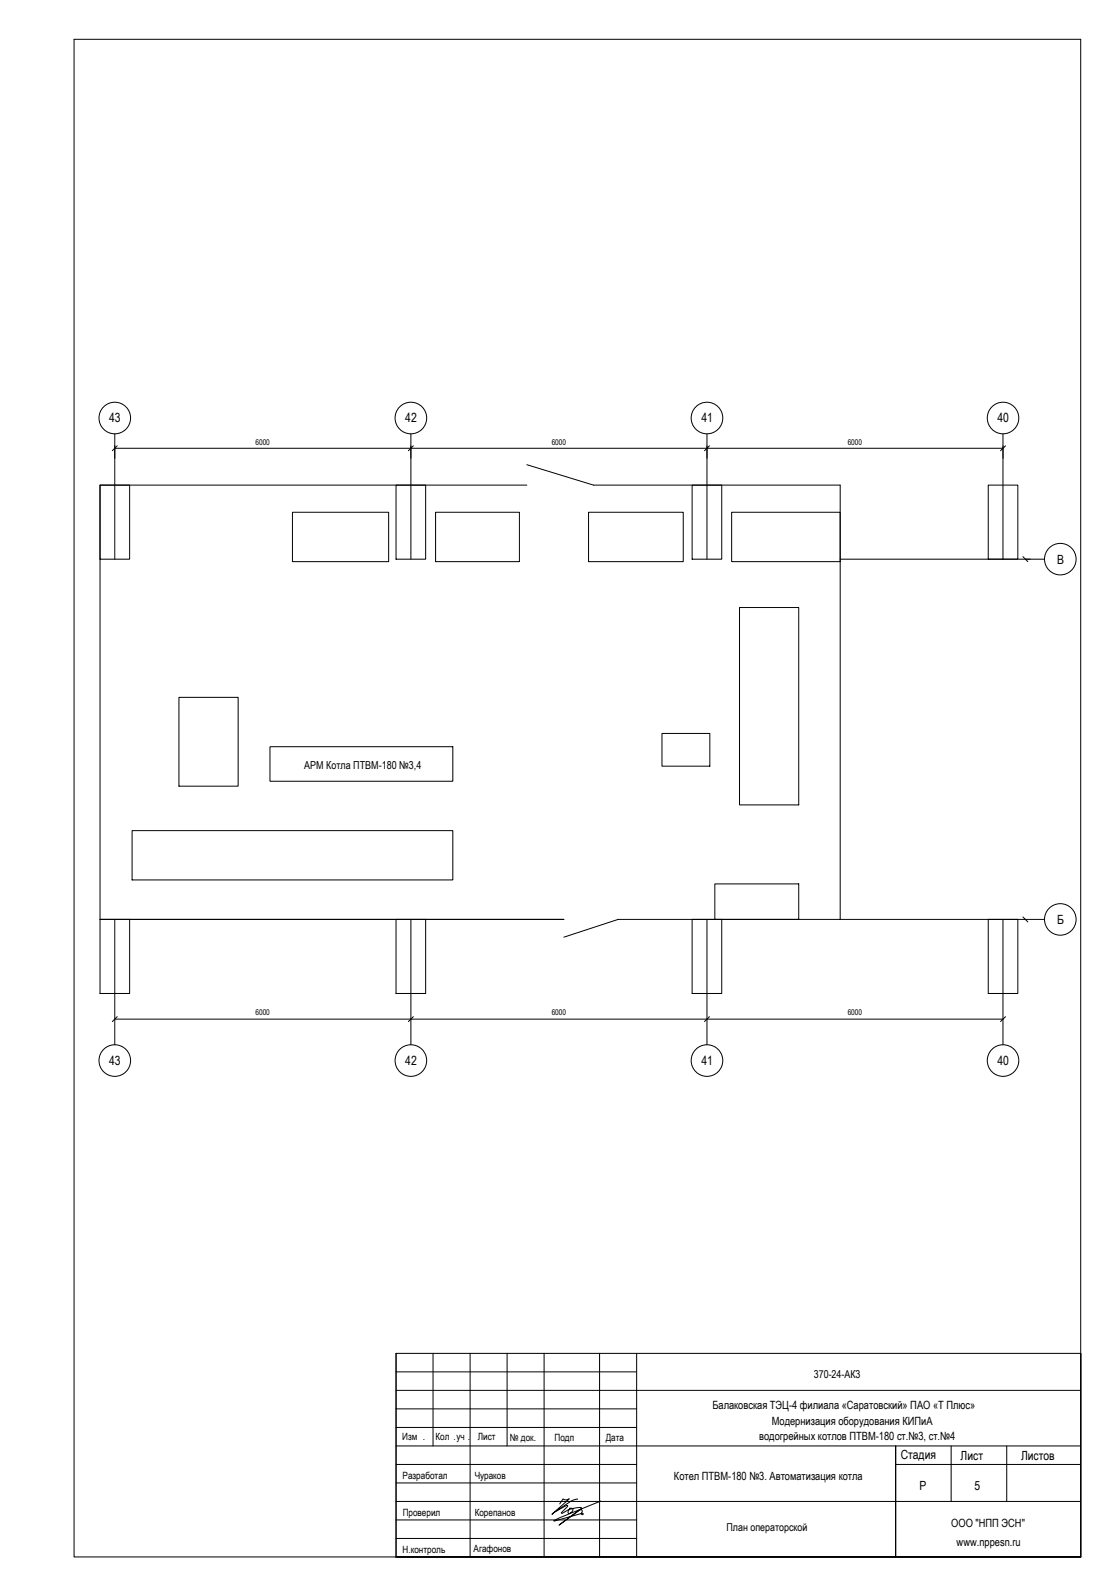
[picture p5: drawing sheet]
<svg xmlns="http://www.w3.org/2000/svg" width="297mm" height="420mm" viewBox="0 0 297 420" stroke-linecap="round" stroke-linejoin="round" font-family="sans-serif">
<g fill="none" stroke="#000" stroke-width=".27">
<path d="M19.7 10.5h268.5v404.6h-268.5zM30.6 115.7v33.4M30.6 119.5h236.8M31.3 118.9l-1.3 1.3M109.6 115.7v33.4M110.2 118.9l-1.3 1.3M188.5 115.7v33.4M189.2 118.9l-1.3 1.3M267.4 115.7v33.4M268.1 118.9l-1.3 1.3M26.7 129.3h7.9v19.8h-7.9zM78 136.6h25.6v13.1h-25.6z"/>
<path d="M105.6 129.3h7.9v19.8h-7.9zM116.1 136.6h22.4v13.1h-22.4zM140.5 129.3h-113.8v115.8h123.6M140.5 123.9l17.7 5.4h65.8v115.8h-59.2l-14.5 4.8M156.9 136.6h25.3v13.1h-25.3zM184.6 129.3h7.8v19.8h-7.8zM195.1 136.6h28.9v13.1h-28.9zM263.5 129.3h7.9v19.8h-7.9zM224 149.1h54.5M272.8 148.4l1.3 1.3M197.2 162h15.8v52.6h-15.8zM47.7 185.9h15.8v23.7h-15.8z"/>
<path d="M72 199.1h48.7v9.2h-48.7zM176.5 195.5h12.8v8.8h-12.8zM35.2 221.4h85.5v13.2h-85.5zM190.6 235.6h22.4v9.5h-22.4zM26.7 245.1h7.9v19.8h-7.9zM30.6 245.1v33.4M105.6 245.1h7.9v19.8h-7.9zM109.6 245.1v33.4M184.6 245.1h7.8v19.8h-7.8zM188.5 245.1v33.4M263.5 245.1h7.9v19.8h-7.9zM267.4 245.1v33.4"/>
<path d="M272.8 244.5l1.3 1.3M278.5 245.1h-54.5M30.6 271.7h236.8M31.3 271l-1.3 1.4M110.2 271l-1.3 1.4M189.2 271l-1.3 1.4M268.1 271l-1.3 1.4M105.6 370.7h182.6M105.6 375.6h64.2M105.6 365.7h64.2M115.5 360.8v24.7M125.3 360.8v54.3"/>
<path d="M135.2 360.8v24.7M145.1 360.8v54.3M159.9 360.8v54.3M169.8 360.8v54.3M288.2 360.8h-182.6v54.3h182.6M105.6 390.4h64.2M105.6 380.6h64.2M105.6 385.5h182.6M105.6 395.4h64.2M153.9 399.7l-1.5 .4-5.2 3.6 4.6-4.1a1.38 1.38 0 0 1-1.7 0l-.9 1.3M238.8 390.4h49.4M253.6 385.5v14.8"/>
<path d="M268.4 385.5v14.8M105.6 400.3h182.6M105.6 410.1h64.2M105.6 405.2h64.2M160.2 400.2l-10.8 4.4-1.7 .9 7.5-2a.21 .21 0 0 1 .3 .1 .21 .21 0 0 1-.2 .2l-.3-.3 .2-.5a.39 .39 0 0 0 0-.4 .39 .39 0 0 0-.5-.1l-5.6 4.1 5.9-4.6-.4-.1-2.8 .4a.52 .52 0 0 1 .6-.2 .52 .52 0 0 1 .4 .4l-.3 .5-.6 .5h-.2l-.3-.3 .3-.8-1.7 1h-.3l1.6-1.8-.1-.3-3.2 1.7M238.8 415.1v-29.6v29.6"/>
<circle cx="30.6" cy="111.4" r="4.2"/>
<circle cx="109.6" cy="111.4" r="4.2"/>
<circle cx="188.5" cy="111.4" r="4.2"/>
<circle cx="267.4" cy="111.4" r="4.2"/>
<circle cx="282.7" cy="149.1" r="4.2"/>
<circle cx="282.7" cy="245.1" r="4.2"/>
<circle cx="30.6" cy="282.7" r="4.2"/>
<circle cx="109.6" cy="282.7" r="4.2"/>
<circle cx="188.5" cy="282.7" r="4.2"/>
<circle cx="267.4" cy="282.7" r="4.2"/>
</g>
<g font-size="3.4">
<text x="29.1" y="112.6">43</text>
<text x="108.1" y="112.6">42</text>
<text x="187" y="112.6">41</text>
<text x="266" y="112.6">40</text>
<text x="281.9" y="150.3">В</text>
<text x="281.9" y="246.3">Б</text>
<text x="29.1" y="283.9">43</text>
<text x="108.1" y="283.9">42</text>
<text x="187" y="283.9">41</text>
<text x="266" y="283.9">40</text>
<text x="240.2" y="389">Стадия</text>
<text x="256.1" y="389.3">Лист</text>
<text x="272.3" y="389.2">Листов</text>
<text x="245.2" y="397.3">Р</text>
<text x="259.8" y="397.1">5</text>
</g>
<g font-size="3">
<text x="189.9" y="375.5">Балаковская ТЭЦ-4 филиала «Саратовский» ПАО «Т Плюс»</text>
<text x="202.4" y="383.9">водогрейных котлов ПТВМ-180 ст.№3, ст.№4</text>
<text x="205.8" y="379.8">Модернизация оборудования КИПиА</text>
<text x="179.7" y="394.7">Котел ПТВМ-180 №3. Автоматизация котла</text>
<text x="253.6" y="407.1">ООО &quot;НПП ЭСН&quot;</text>
<text x="255.1" y="412.2">www.nppesn.ru</text>
</g>
<g font-size="2.9">
<text x="81.1" y="205">АРМ Котла ПТВМ-180 №3,4</text>
<text x="217" y="367.4">370-24-АК3</text>
<text x="193.7" y="408">План операторской</text>
</g>
<g font-size="2.7">
<text x="107.2" y="383.9">Изм .</text>
<text x="127.4" y="384">Лист</text>
<text x="116.1" y="384">Кол .уч .</text>
<text x="135.9" y="384.2">№ док.</text>
<text x="147.9" y="384.2">Подп</text>
<text x="161.5" y="384.1">Дата</text>
<text x="107.4" y="394.3">Разработал</text>
<text x="126.6" y="394.3">Чураков</text>
<text x="107.4" y="404.2">Проверил</text>
<text x="126.6" y="404.2">Корепанов</text>
<text x="126.3" y="413.8">Агафонов</text>
<text x="107.4" y="414">Н.контроль</text>
</g>
<g font-size="2.1">
<text x="68.2" y="118.6">6000</text>
<text x="147.1" y="118.6">6000</text>
<text x="226" y="118.6">6000</text>
<text x="68.2" y="270.7">6000</text>
<text x="147.1" y="270.7">6000</text>
<text x="226" y="270.7">6000</text>
</g>
</svg>
